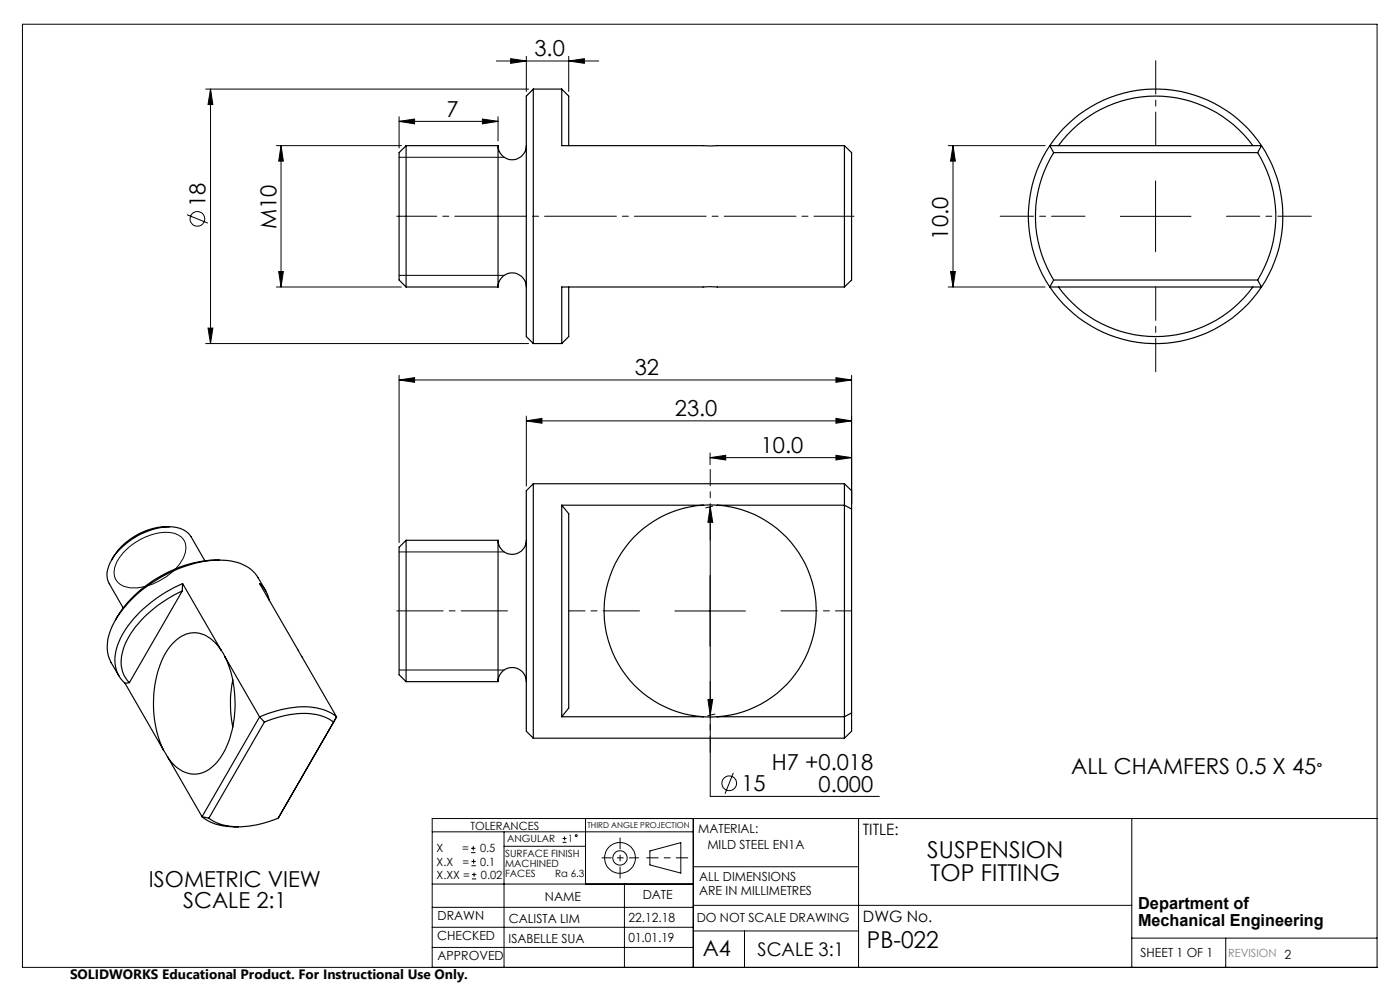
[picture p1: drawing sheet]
<svg xmlns="http://www.w3.org/2000/svg" width="297mm" height="210mm" viewBox="0 0 297 210" stroke-linecap="round" stroke-linejoin="round" font-family="sans-serif">
<g fill="none" stroke="#000" stroke-width=".21">
<path d="M4.8 5.1h287.3v200.1h-287.3zM43.6 18.9h68.5M44.7 18.9v54M44.7 18.9l.5 3.3h-1.1zM105.3 12.9h21.7M108.3 12.4l3.4 .5-3.4 .5zM111.7 12v7.4M120.6 12.9l3.4-.5v1zM120.6 12v7.4M58.6 30.9h26.6M59.6 30.9v30M59.6 30.9l.5 3.3h-1z"/>
<path d="M84.7 25.7l3.2-.4v1zM84.7 24.8v6.6M84.7 25.7h21M84.7 33.4h22.3M102.3 25.3l3.4 .4-3.4 .6zM105.7 24.8v5.1M201.2 30.9h20.5M202.2 30.9l.5 3.3h-1.1zM202.2 30.9v30M245.1 38.4v15M39.7 45.5l4.4 1.8M59.1 57.6h1l-.5 3.3z"/>
<path d="M84.7 58.4h22.3M201.6 57.6h1.1l-.5 3.3zM237.7 45.9h15M43.6 72.9h68.5M44.1 69.6h1.1l-.5 3.3zM58.6 60.9h26.6M84.7 79.6v35.5M180.7 79.6v27.4M201.2 60.9h20.5M84.7 80.6l3.2-.5v1zM84.7 80.6h96M111.7 89.3l3.3-.5v1z"/>
<path d="M111.7 88.3v14.8M111.7 89.3h69M150.6 97.1l3.4-.5v1zM150.6 96.1v2.5M150.6 97.1h30.1M177.3 88.8l3.4 .5-3.4 .5zM177.3 96.6l3.4 .5-3.4 .5zM177.3 80.1l3.4 .5-3.4 .5zM26.3 117.1a12.6 12.6 0 0 1 10.2-4.1 3.3 3.3 0 0 1 2.6 5 12.6 12.6 0 0 1-11.7 6.7 3.4 3.4 0 0 1-2.7-5.3l.7-1.2zM84.7 117.1h22.3M150.7 107.5v61.4h35.8M150.7 107.5l.5 3.3h-1z"/>
<path d="M151.2 107.4l-1.5 .3M143.2 129.6h15M150.6 122.1v15M84.7 142.1h22.3M150.2 148.4h1l-.5 3.3zM151.7 151.5l-1.6 .3M91.7 176.5h55.4M99.9 179.9h1M100.4 179.5v.9M106.9 176.5v28.7M106.9 179.5h17.3M119.3 178.7h.9"/>
<path d="M119.3 177.9h.9M119.8 177.4v.9M124.2 173.6v13.9M147.1 173.6v31.6M155.6 163.9l-1.8 4.5M182.1 173.6v31.6M240.1 173.6v31.6M292.1 173.6h-200.4v31.6M91.7 196.7h55.4M91.7 192.5h55.4M91.7 187.5h55.4M99.9 180.9h1"/>
<path d="M100 183.6h.9M100 182.7h.9M100.1 186.4h.9M100.1 185.5h.9M100.5 182.3v.9M100.6 185.1v.9M132.5 187.5v17.7M137.9 180.5l6.5-1.8v6.5l-6.5-1.7zM147.1 183.9h35M147.1 197.5h35M147.1 192h93M157.9 197.5v7.7"/>
<path d="M240.1 199h52M260 199v6.2M91.7 201h55.4"/>
<circle cx="41.9" cy="46.4" r="1.55"/>
<circle cx="122.2" cy="177.3" r=".2"/>
<circle cx="154.7" cy="166.1" r="1.55"/>
<circle cx="131.5" cy="182" r="1.52"/>
<circle cx="131.5" cy="182" r="3.3"/>
</g>
<path d="M145.9 182h-8.7" fill="none" stroke="#000" stroke-width=".21" stroke-dasharray="15.2 1.3 1.3 1.3" stroke-dashoffset="12.8"/>
<path d="M131.5 177.7v8.6" fill="none" stroke="#000" stroke-width=".21" stroke-dasharray="15.2 1.3 1.3 1.3" stroke-dashoffset="12.9"/>
<path d="M127.7 182h7.8" fill="none" stroke="#000" stroke-width=".21" stroke-dasharray="15.2 1.3 1.3 1.3" stroke-dashoffset="13.3"/>
<path d="M245.2 30.9v-18M230.2 45.9h-18M260.2 45.9h18M245.2 60.9v18" fill="none" stroke="#000" stroke-width=".21" stroke-dasharray="15.2 1.3 1.3 1.3" stroke-dashoffset="8.1"/>
<path d="M84.2 45.9h97" fill="none" stroke="#000" stroke-width=".21" stroke-dasharray="15.2 1.3 1.3 1.3" stroke-dashoffset="6.7"/>
<path d="M84.2 129.6h23.5" fill="none" stroke="#000" stroke-width=".21" stroke-dasharray="15.2 1.3 1.3 1.3" stroke-dashoffset="5.4"/>
<path d="M150.7 114.6v-15M135.7 129.6h-15M165.7 129.6h15M150.7 144.6v15" fill="none" stroke="#000" stroke-width=".21" stroke-dasharray="15.2 1.3 1.3 1.3" stroke-dashoffset="7.5"/>
<g fill="#000">
<path d="M108.3 12.4l3.4 .5-3.4 .5zM120.6 12.9l3.4-.5v1z"/>
<path d="M59.6 30.9l.5 3.3h-1zM59.1 57.6h1l-.5 3.3zM44.7 18.9l.5 3.3h-1.1zM44.1 69.6h1.1l-.5 3.3zM202.2 30.9l.5 3.3h-1.1zM201.6 57.6h1.1l-.5 3.3z"/>
<path d="M102.3 25.3l3.4 .4-3.4 .6zM84.7 25.7l3.2-.4v1z"/>
<path d="M84.7 80.6l3.2-.5v1zM177.3 80.1l3.4 .5-3.4 .5z"/>
<path d="M150.6 97.1l3.4-.5v1zM177.3 96.6l3.4 .5-3.4 .5z"/>
<path d="M177.3 88.8l3.4 .5-3.4 .5zM111.7 89.3l3.3-.5v1z"/>
<path d="M150.7 107.5l.5 3.3h-1zM150.2 148.4h1l-.5 3.3z"/>
</g>
<g fill="none" stroke="#000" stroke-width=".25">
<path d="M113.1 18.9l-1.4 1.5v51l1.4 1.5M113.1 18.9v54M113.1 18.9h6.1M119.2 18.9v12h59.9M119.2 18.9l1.5 1.5v10.5M86.1 30.9l-1.4 1.5v27l1.4 1.5M86.1 30.9v30M86.1 30.9h19.6M105.7 30.9a3 3 0 0 0 3 3 3 3 0 0 0 3-3M105.7 30.9v30M179.1 30.9v30M179.1 30.9l1.6 1.5v27l-1.6 1.5"/>
<path d="M222.7 30.9a26.9 26.9 0 0 0 0 30M222.7 30.9a27 27 0 0 1 44.9 0M222.7 30.9h44.9M222.7 30.9l.8 1.5M223.5 32.4a25.6 25.6 0 0 0 0 27M223.5 32.4h43.3M224.5 30.9a25.5 25.5 0 0 1 41.3 0M266.8 32.4a25.6 25.6 0 0 1 0 27M267.6 30.9a27.1 27.1 0 0 1 0 30M267.6 30.9l-.8 1.5M223.5 59.4l-.8 1.5M223.5 59.4h43.3"/>
<path d="M266.8 59.4l.8 1.5M86.1 60.9h19.6M105.7 60.9a3 3 0 0 1 3-3 3 3 0 0 1 3 3M113.1 72.9h6.1M120.7 60.9v10.5l-1.5 1.5M179.1 60.9h-59.9v12M222.7 60.9a27 27 0 0 0 44.9 0M222.7 60.9h44.9M224.5 60.9a25.5 25.5 0 0 0 41.3 0M35.9 111.8a13.8 13.8 0 0 0-12.2 7M43.5 118.9l-3-5.1a5.7 5.7 0 0 0-5.9-2 15.4 15.4 0 0 0-11.2 7.5 4.5 4.5 0 0 0-.2 4.5l2.9 5.2M46.5 118.8a26.5 26.5 0 0 0-21.6 12l-.4 .7"/>
<path d="M86.1 114.6v30M86.1 114.6l-1.4 1.5v27l1.4 1.5M86.1 114.6h19.6M105.7 114.6a3 3 0 0 0 3 3 3 3 0 0 0 3-3M105.7 114.6v30M113.1 102.6v54M113.1 102.6l-1.4 1.5v51l1.4 1.5M113.1 102.6h66M119.2 107.2v44.8M119.2 107.2l1.5 1.8v41.2l-1.5 1.8M119.2 107.2h30M149.2 107.2h3"/>
<path d="M149.2 107.2a22.5 22.5 0 0 0-21 22.4 22.5 22.5 0 0 0 21 22.4M152.2 107.2a22.5 22.5 0 0 1 21 22.4 22.5 22.5 0 0 1-21 22.4M152.2 107.2h26.9M179.1 102.6v4.6M179.1 102.6l1.6 1.5v3.9M179.1 107.2v44.8M179.1 107.2l1.6 .8M180.7 108v43.2M38.7 125.4a24.4 24.4 0 0 0-12.1 11.1 7.4 7.4 0 0 0 .4 7.8l.4 .5M38.7 125.4l-11.3 19.4M38.7 123.8a25.9 25.9 0 0 0-13.5 12.4 7.4 7.4 0 0 0 1.3 8.7M38.7 123.8l8.2 14.1"/>
<path d="M38.7 123.8v1.6M46.9 137.9l.8 1.4M46.9 137.9a7 7 0 0 0-6.4-3.6 9.1 9.1 0 0 0-6.3 6.1 24.2 24.2 0 0 0 .5 18.7M47.7 139.3a23.4 23.4 0 0 1-.6 20.9 7.2 7.2 0 0 1-6.2 4 7.3 7.3 0 0 1-5.4-3.7M47.7 139.3l7.4 12.8M56.4 125.4l-1.6-2.9a9.1 9.1 0 0 0-8.3-3.7 28.2 28.2 0 0 0-22 12.7 9.1 9.1 0 0 0-.9 9l1.6 2.9M57.1 127.3l-.3-1.2-.6-1-1.1-1.3 16.3 28.3M26.5 144.9l8.2 14.2M27.4 144.8l-.9 .1M34.7 159.1l.8 1.4M49.4 144.2a25.6 25.6 0 0 0 0 10M55.1 152.1a20.9 20.9 0 0 1 12.8-1.8l1.9 .8 1.6 1"/>
<path d="M55.1 152.1l1 1.1M55.1 152.1l-12.2 21.1M56.1 153.2l-11.8 20.4M71.4 152.1l-.6 1.1a12.6 12.6 0 0 0-10.2-1.4l-4.5 1.4M71.4 152.1l-12.4 21.5M86.1 144.6h19.6M105.7 144.6a3 3 0 0 1 3-3 3 3 0 0 1 3 3M113.1 156.6h66M119.2 152h30M149.2 152h3M152.2 152h26.9M179.1 152v4.6"/>
<path d="M180.7 151.2v3.9l-1.6 1.5M180.7 151.2l-1.6 .8M35.5 160.5l7.4 12.7M42.9 173.2a11.4 11.4 0 0 0 7.7 2.2M42.9 173.2l1.4 .4M44.3 173.6a11.9 11.9 0 0 0 9.3 1.5l2.7-.6 2.7-.9M59.2 173.2l-.2 .4"/>
</g>
<g font-size="4.9">
<text x="196.7" y="181.9">SUSPENSION</text>
<text x="197.4" y="186.9">TOP FITTING</text>
<text x="183.9" y="201">PB-022</text>
</g>
<g font-size="4.7">
<text x="113.4" y="11.9">3.0</text>
<text x="94.7" y="24.7">7</text>
<text x="43.6" y="43.8" transform="rotate(-90 43.6 43.8)">18</text>
<text x="58.6" y="48.6" transform="rotate(-90 58.6 48.6)">M10</text>
<text x="201.2" y="50.8" transform="rotate(-90 201.2 50.8)">10.0</text>
<text x="134.6" y="79.6">32</text>
<text x="143.2" y="88.2">23.0</text>
<text x="161.4" y="96">10.0</text>
<text x="157.3" y="167.8">15</text>
<text x="163.7" y="163.4">H7 +0.018</text>
<text x="173.6" y="167.9">0.000</text>
<text x="227.2" y="164.3">ALL CHAMFERS 0.5 X 45</text>
<text x="31.6" y="188.1">ISOMETRIC VIEW</text>
<text x="38.9" y="192.7">SCALE 2:1</text>
<text x="149.1" y="202.9">A4</text>
</g>
<text font-size="4" x="160.7" y="202.8">SCALE 3:1</text>
<text font-size="3.9" x="279.3" y="164.3">°</text>
<g font-size="3.5">
<text x="241.4" y="192.8">Department of</text>
<text x="241.4" y="196.3">Mechanical Engineering</text>
</g>
<g font-size="3.3">
<text x="183" y="177.2">TITLE:</text>
<text x="183.1" y="195.7">DWG No.</text>
</g>
<text font-size="2.9" x="14.9" y="207.6">SOLIDWORKS Educational Product. For Instructional Use Only.</text>
<g font-size="2.7">
<text x="148.1" y="176.7">MATERIAL:</text>
<text x="150.1" y="180.1">MILD STEEL EN1A</text>
<text x="115.6" y="191">NAME</text>
<text x="136.3" y="190.8">DATE</text>
<text x="148.3" y="186.8">ALL DIMENSIONS</text>
<text x="148.3" y="189.8">ARE IN MILLIMETRES</text>
<text x="92.8" y="195.2">DRAWN</text>
<text x="107.9" y="195.7">CALISTA LIM</text>
<text x="133.3" y="195.6">22.12.18</text>
<text x="147.8" y="195.7">DO NOT SCALE DRAWING</text>
<text x="92.8" y="199.3">CHECKED</text>
<text x="92.8" y="203.6">APPROVED</text>
<text x="107.9" y="199.9">ISABELLE SUA</text>
<text x="133.3" y="199.8">01.01.19</text>
<text x="242" y="203">SHEET 1 OF 1</text>
</g>
<g font-size="2.4">
<text x="99.8" y="176">TOLERANCES</text>
<text x="92.6" y="180.8">X</text>
<text x="92.6" y="183.6">X.X</text>
<text x="98" y="180.8">=</text>
<text x="98.1" y="183.6">=</text>
<text x="101.8" y="180.8">0.5</text>
<text x="101.9" y="183.6">0.1</text>
<text x="92.6" y="186.4">X.XX =</text>
<text x="102" y="186.4">0.02</text>
</g>
<text font-size="2.4" fill="#808080" x="260.6" y="203">REVISION 2</text>
<g font-size="2.1">
<text x="107.6" y="178.6">ANGULAR</text>
<text x="120.5" y="178.6">1</text>
<text x="107.2" y="181.8">SURFACE FINISH</text>
<text x="107.2" y="183.9">MACHINED</text>
<text x="107.2" y="186">FACES</text>
<text x="117.8" y="186">Ra 6.3</text>
</g>
<text font-size="1.7" x="124.6" y="175.7">THIRD ANGLE PROJECTION</text>
</svg>
